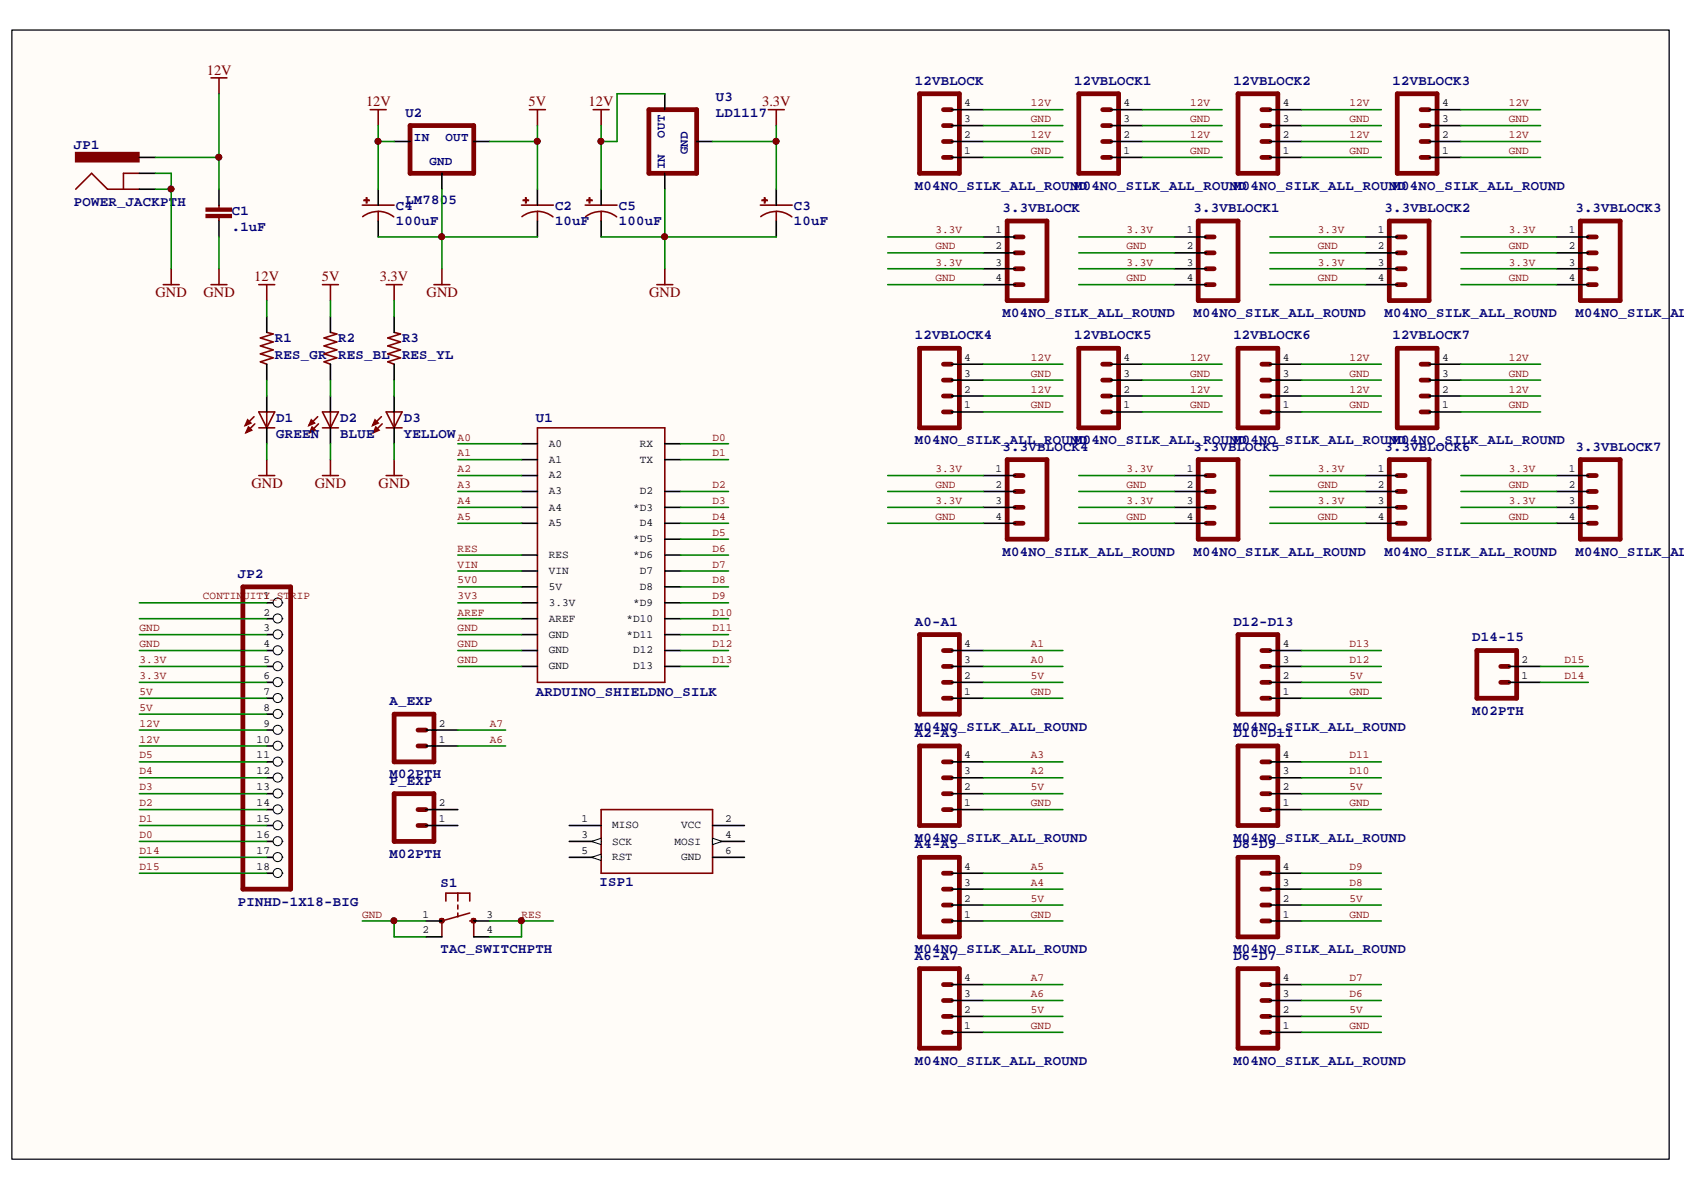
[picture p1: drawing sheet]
# Altium project OpenAGBoardPart1.PrjPcb
1 sheet, 45 parts. Net scope: global (net labels, ports and power ports of the same name join across sheets).
Board file: OpenAGBoardPart1.PcbDoc

## Sheet OpenAGBoardPart1.SchDoc
size 264 x 180 mm

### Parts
3.3VBLOCK  M04NO_SILK_ALL_ROUND  [1X04_NO_SILK_ALL_ROUND]
3.3VBLOCK1  M04NO_SILK_ALL_ROUND  [1X04_NO_SILK_ALL_ROUND]
3.3VBLOCK2  M04NO_SILK_ALL_ROUND  [1X04_NO_SILK_ALL_ROUND]
3.3VBLOCK3  M04NO_SILK_ALL_ROUND  [1X04_NO_SILK_ALL_ROUND]
3.3VBLOCK4  M04NO_SILK_ALL_ROUND  [1X04_NO_SILK_ALL_ROUND]
3.3VBLOCK5  M04NO_SILK_ALL_ROUND  [1X04_NO_SILK_ALL_ROUND]
3.3VBLOCK6  M04NO_SILK_ALL_ROUND  [1X04_NO_SILK_ALL_ROUND]
3.3VBLOCK7  M04NO_SILK_ALL_ROUND  [1X04_NO_SILK_ALL_ROUND]
12VBLOCK  M04NO_SILK_ALL_ROUND  [1X04_NO_SILK_ALL_ROUND]
12VBLOCK1  M04NO_SILK_ALL_ROUND  [1X04_NO_SILK_ALL_ROUND]
12VBLOCK2  M04NO_SILK_ALL_ROUND  [1X04_NO_SILK_ALL_ROUND]
12VBLOCK3  M04NO_SILK_ALL_ROUND  [1X04_NO_SILK_ALL_ROUND]
12VBLOCK4  M04NO_SILK_ALL_ROUND  [1X04_NO_SILK_ALL_ROUND]
12VBLOCK5  M04NO_SILK_ALL_ROUND  [1X04_NO_SILK_ALL_ROUND]
12VBLOCK6  M04NO_SILK_ALL_ROUND  [1X04_NO_SILK_ALL_ROUND]
12VBLOCK7  M04NO_SILK_ALL_ROUND  [1X04_NO_SILK_ALL_ROUND]
A0-A1  M04NO_SILK_ALL_ROUND  [1X04_NO_SILK_ALL_ROUND]
A2-A3  M04NO_SILK_ALL_ROUND  [1X04_NO_SILK_ALL_ROUND]
A4-A5  M04NO_SILK_ALL_ROUND  [1X04_NO_SILK_ALL_ROUND]
A6-A7  M04NO_SILK_ALL_ROUND  [1X04_NO_SILK_ALL_ROUND]
A_EXP  M02PTH  [1X02]
C1  .1uF  [CAP-PTH-SMALL]
C2  10uF  [CPOL-RADIAL-10UF-25V]
C3  10uF  [CPOL-RADIAL-10UF-25V]
C4  100uF  [CPOL-RADIAL-100UF-25V]
C5  100uF  [CPOL-RADIAL-100UF-25V]
D1  GREEN  [LED5MM]
D2  BLUE  [LED5MM]
D3  YELLOW  [LED5MM]
D6-D7  M04NO_SILK_ALL_ROUND  [1X04_NO_SILK_ALL_ROUND]
D8-D9  M04NO_SILK_ALL_ROUND  [1X04_NO_SILK_ALL_ROUND]
D10-D11  M04NO_SILK_ALL_ROUND  [1X04_NO_SILK_ALL_ROUND]
D12-D13  M04NO_SILK_ALL_ROUND  [1X04_NO_SILK_ALL_ROUND]
D14-15  M02PTH  [1X02]
ISP1  AVRISP-6  [AVRISP]  (value not drawn)
JP1  POWER_JACKPTH  [POWER_JACK_PTH]
JP2  PINHD-1X18-BIG  [1X18-BIG]
P_EXP  M02PTH  [1X02]
R1  RES_GR  [AXIAL-0.4]
R2  RES_BL  [AXIAL-0.4]
R3  RES_YL  [AXIAL-0.4]
S1  TAC_SWITCHPTH  [TACTILE-PTH]
U1  ARDUINO_SHIELDNO_SILK  [DUEMILANOVE_VIAS]
U2  LM7805  [TO220-IGO]
U3  LD1117  [TO220-IGO]

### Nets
3.3V: 3.3VBLOCK.1 3.3VBLOCK.3 3.3VBLOCK1.1 3.3VBLOCK1.3 3.3VBLOCK2.1 3.3VBLOCK2.3 3.3VBLOCK3.1 3.3VBLOCK3.3 3.3VBLOCK4.1 3.3VBLOCK4.3 3.3VBLOCK5.1 3.3VBLOCK5.3 3.3VBLOCK6.1 3.3VBLOCK6.3 3.3VBLOCK7.1 3.3VBLOCK7.3 C3.1(+) JP2.5 JP2.6 R3.P$2 U3.GND
5V: A0-A1.2 A2-A3.2 A4-A5.2 A6-A7.2 C2.1(+) D6-D7.2 D8-D9.2 D10-D11.2 D12-D13.2 JP2.7 JP2.8 R2.P$2 U2.OUT
12V: 12VBLOCK.2 12VBLOCK.4 12VBLOCK1.2 12VBLOCK1.4 12VBLOCK2.2 12VBLOCK2.4 12VBLOCK3.2 12VBLOCK3.4 12VBLOCK4.2 12VBLOCK4.4 12VBLOCK5.2 12VBLOCK5.4 12VBLOCK6.2 12VBLOCK6.4 12VBLOCK7.2 12VBLOCK7.4 C1.1 C4.1(+) C5.1(+) JP1.PWR JP2.9 JP2.10 R1.P$2 U2.IN U3.OUT
GND: 3.3VBLOCK.2 3.3VBLOCK.4 3.3VBLOCK1.2 3.3VBLOCK1.4 3.3VBLOCK2.2 3.3VBLOCK2.4 3.3VBLOCK3.2 3.3VBLOCK3.4 3.3VBLOCK4.2 3.3VBLOCK4.4 3.3VBLOCK5.2 3.3VBLOCK5.4 3.3VBLOCK6.2 3.3VBLOCK6.4 3.3VBLOCK7.2 3.3VBLOCK7.4 12VBLOCK.1 12VBLOCK.3 12VBLOCK1.1 12VBLOCK1.3 12VBLOCK2.1 12VBLOCK2.3 12VBLOCK3.1 12VBLOCK3.3 12VBLOCK4.1 12VBLOCK4.3 12VBLOCK5.1 12VBLOCK5.3 12VBLOCK6.1 12VBLOCK6.3 12VBLOCK7.1 12VBLOCK7.3 A0-A1.1 A2-A3.1 A4-A5.1 A6-A7.1 C1.2 C2.2(-) C3.2(-) C4.2(-) C5.2(-) D1.K(C) D2.K(C) D3.K(C) D6-D7.1 D8-D9.1 D10-D11.1 D12-D13.1 JP1.GND JP1.GNDBREAK JP2.3 JP2.4 S1.1 S1.2 U1.GND@0(GND) U1.GND@1(GND) U1.GND@2(GND) U2.GND U3.IN
3V3: U1.3.3V
5V0: U1.5V
A0: A0-A1.3 U1.A0
A1: A0-A1.4 U1.A1
A2: A2-A3.3 U1.A2
A3: A2-A3.4 U1.A3
A4: A4-A5.3 U1.A4
A5: A4-A5.4 U1.A5
A6: A6-A7.3 A_EXP.1
A7: A6-A7.4 A_EXP.2
AREF: U1.AREF
CONTINUITY_STRIP: JP2.1
D0: JP2.16 U1.RX
D1: JP2.15 U1.TX
D2: JP2.14 U1.D2
D3: JP2.13 U1.D3(*D3)
D4: JP2.12 U1.D4
D5: JP2.11 U1.D5(*D5)
D6: D6-D7.3 U1.D6(*D6)
D7: D6-D7.4 U1.D7
D8: D8-D9.3 U1.D8
D9: D8-D9.4 U1.D9(*D9)
D10: D10-D11.3 U1.D10(*D10)
D11: D10-D11.4 U1.D11(*D11)
D12: D12-D13.3 U1.D12
D13: D12-D13.4 U1.D13
D14: D14-15.1 JP2.17
D15: D14-15.2 JP2.18
RES: S1.3 S1.4 U1.RES
VIN: U1.VIN
NetD1_A: D1.A R1.P$1
NetD2_A: D2.A R2.P$1
NetD3_A: D3.A R3.P$1

Not connected (* = marked no-connect by the designer): ISP1 1(MISO) 2(VCC) 3(SCK) 4(MOSI) 5(RST) 6(GND); JP2 2; P_EXP 1 2
